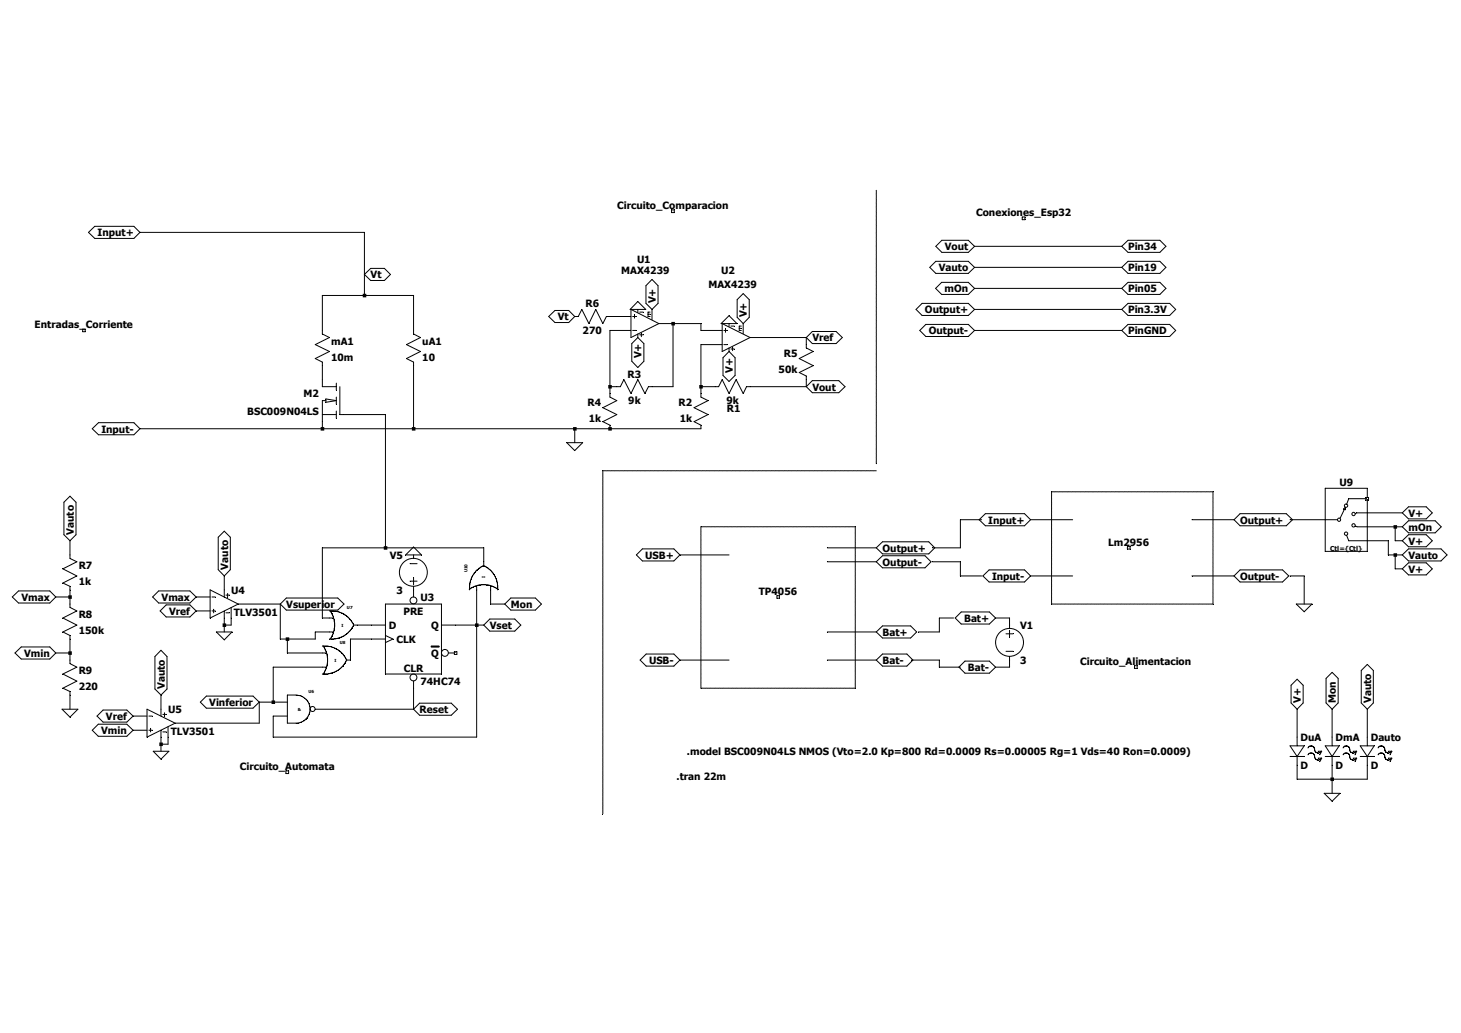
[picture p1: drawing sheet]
Version 4
SHEET 1 2144 1380
WIRE -384 -512 -896 -512
WIRE 1344 -480 1008 -480
WIRE 1344 -432 1008 -432
WIRE -384 -416 -384 -512
WIRE 1344 -384 1008 -384
WIRE -384 -368 -384 -416
WIRE -384 -368 -480 -368
WIRE -272 -368 -384 -368
WIRE 1344 -336 1008 -336
WIRE 224 -320 176 -320
WIRE 320 -304 288 -304
WIRE 384 -304 320 -304
WIRE -480 -288 -480 -368
WIRE -272 -288 -272 -368
WIRE 224 -288 176 -288
WIRE 384 -288 384 -304
WIRE 432 -288 384 -288
WIRE 1344 -288 1008 -288
WIRE 624 -272 496 -272
WIRE 432 -256 384 -256
WIRE 624 -256 624 -272
WIRE -480 -176 -480 -208
WIRE 176 -160 176 -288
WIRE 192 -160 176 -160
WIRE 320 -160 320 -304
WIRE 320 -160 272 -160
WIRE 384 -160 384 -256
WIRE 416 -160 384 -160
WIRE 624 -160 624 -176
WIRE 624 -160 496 -160
WIRE 176 -144 176 -160
WIRE 384 -144 384 -160
WIRE -336 -96 -432 -96
WIRE -480 -64 -480 -80
WIRE -480 -64 -896 -64
WIRE -272 -64 -272 -208
WIRE -272 -64 -480 -64
WIRE 96 -64 -272 -64
WIRE 176 -64 96 -64
WIRE 384 -64 176 -64
WIRE 96 -32 96 -64
WIRE 1984 128 1904 128
WIRE 1024 144 976 144
WIRE 1232 144 1136 144
WIRE 1600 144 1504 144
WIRE 1808 144 1728 144
WIRE 1968 160 1904 160
WIRE 1984 160 1968 160
WIRE 1952 192 1904 192
WIRE 1968 192 1968 160
WIRE 1984 192 1968 192
WIRE -336 208 -336 -96
WIRE -336 208 -480 208
WIRE -112 208 -336 208
WIRE 784 208 672 208
WIRE 976 208 976 144
WIRE 976 208 912 208
WIRE -1056 224 -1056 192
WIRE 448 224 336 224
WIRE 1952 224 1952 192
WIRE 1968 224 1952 224
WIRE 1984 224 1968 224
WIRE -112 240 -112 208
WIRE 784 240 672 240
WIRE 976 240 912 240
WIRE 1968 256 1968 224
WIRE 1984 256 1968 256
WIRE 976 272 976 240
WIRE 1024 272 976 272
WIRE 1232 272 1136 272
WIRE 1600 272 1504 272
WIRE 1760 272 1728 272
WIRE -704 304 -704 272
WIRE -1056 320 -1056 304
WIRE -1056 320 -1088 320
WIRE -736 320 -768 320
WIRE -1056 336 -1056 320
WIRE -576 336 -672 336
WIRE -96 336 -96 304
WIRE -64 336 -96 336
WIRE 1760 336 1760 272
WIRE -736 352 -768 352
WIRE -480 368 -480 208
WIRE -464 368 -480 368
WIRE 960 368 928 368
WIRE 1088 368 1056 368
WIRE -704 384 -704 368
WIRE -688 384 -688 368
WIRE -688 384 -704 384
WIRE -368 384 -400 384
WIRE -128 384 -128 304
WIRE -128 384 -176 384
WIRE -112 384 -128 384
WIRE 1088 384 1088 368
WIRE -704 400 -704 384
WIRE -464 400 -496 400
WIRE 784 400 672 400
WIRE 928 400 928 368
WIRE 928 400 880 400
WIRE -576 416 -576 336
WIRE -560 416 -576 416
WIRE -496 416 -496 400
WIRE -496 416 -560 416
WIRE -368 416 -416 416
WIRE -1056 448 -1056 416
WIRE -1056 448 -1088 448
WIRE -560 448 -560 416
WIRE -480 448 -560 448
WIRE -1056 464 -1056 448
WIRE -416 464 -416 416
WIRE 448 464 336 464
WIRE 784 464 672 464
WIRE 928 464 864 464
WIRE -480 480 -592 480
WIRE 928 480 928 464
WIRE 976 480 928 480
WIRE 1088 480 1088 464
WIRE 1088 480 1056 480
WIRE -592 560 -592 480
WIRE -592 560 -624 560
WIRE -560 560 -592 560
WIRE -1056 576 -1056 544
WIRE -848 576 -848 544
WIRE -272 576 -272 528
WIRE -272 576 -496 576
WIRE -880 592 -912 592
WIRE -560 592 -592 592
WIRE -624 608 -624 560
WIRE -624 608 -816 608
WIRE -880 624 -912 624
WIRE -592 640 -592 592
WIRE -128 640 -128 384
WIRE -128 640 -592 640
WIRE 1744 640 1744 576
WIRE 1824 640 1824 576
WIRE 1904 640 1904 576
WIRE -848 656 -848 640
WIRE -832 656 -832 640
WIRE -832 656 -848 656
WIRE -848 672 -848 656
WIRE 1744 736 1744 704
WIRE 1824 736 1824 704
WIRE 1824 736 1744 736
WIRE 1904 736 1904 704
WIRE 1904 736 1824 736
WIRE 1824 768 1824 736
FLAG 96 -32 0
FLAG 240 -272 V+
IOPIN 240 -272 BiDir
FLAG 448 -240 V+
IOPIN 448 -240 BiDir
FLAG 624 -160 Vout
IOPIN 624 -160 BiDir
FLAG 1984 128 V+
IOPIN 1984 128 BiDir
FLAG 272 -336 V+
IOPIN 272 -336 BiDir
FLAG 480 -304 V+
IOPIN 480 -304 BiDir
FLAG -384 -416 Vt
IOPIN -384 -416 BiDir
FLAG 96 -320 Vt
IOPIN 96 -320 BiDir
FLAG 624 -272 Vref
IOPIN 624 -272 BiDir
FLAG -112 384 Vset
IOPIN -112 384 BiDir
FLAG -576 336 Vsuperior
IOPIN -576 336 BiDir
FLAG -624 560 Vinferior
IOPIN -624 560 BiDir
FLAG -272 576 Reset
IOPIN -272 576 BiDir
FLAG -704 272 Vauto
IOPIN -704 272 BiDir
FLAG -272 224 0
FLAG -768 352 Vref
IOPIN -768 352 BiDir
FLAG -912 592 Vref
IOPIN -912 592 BiDir
FLAG 448 -304 0
FLAG 240 -336 0
FLAG -64 336 Mon
IOPIN -64 336 BiDir
FLAG 1984 160 mOn
IOPIN 1984 160 BiDir
FLAG -848 544 Vauto
IOPIN -848 544 BiDir
FLAG -1056 192 Vauto
IOPIN -1056 192 BiDir
FLAG -1056 576 0
FLAG -1088 320 Vmax
IOPIN -1088 320 BiDir
FLAG -1088 448 Vmin
IOPIN -1088 448 BiDir
FLAG -768 320 Vmax
IOPIN -768 320 BiDir
FLAG -912 624 Vmin
IOPIN -912 624 BiDir
FLAG 1984 224 Vauto
IOPIN 1984 224 BiDir
FLAG 1984 192 V+
IOPIN 1984 192 BiDir
FLAG 1984 256 V+
IOPIN 1984 256 BiDir
FLAG 1824 576 Mon
IOPIN 1824 576 BiDir
FLAG 1904 576 Vauto
IOPIN 1904 576 BiDir
FLAG 1744 576 V+
IOPIN 1744 576 BiDir
FLAG 1824 768 0
FLAG -896 -512 Input+
IOPIN -896 -512 BiDir
FLAG -896 -64 Input-
IOPIN -896 -64 BiDir
FLAG 560 320 TP4056
FLAG 336 224 USB+
IOPIN 336 224 BiDir
FLAG 336 464 USB-
IOPIN 336 464 BiDir
FLAG 784 400 Bat+
IOPIN 784 400 BiDir
FLAG 784 464 Bat-
IOPIN 784 464 BiDir
FLAG 784 208 Output+
IOPIN 784 208 BiDir
FLAG 784 240 Output-
IOPIN 784 240 BiDir
FLAG 1056 368 Bat+
IOPIN 1056 368 BiDir
FLAG 1056 480 Bat-
IOPIN 1056 480 BiDir
FLAG 1360 208 Lm2956
FLAG 1136 144 Input+
IOPIN 1136 144 BiDir
FLAG 1136 272 Input-
IOPIN 1136 272 BiDir
FLAG 1600 144 Output+
IOPIN 1600 144 BiDir
FLAG 1600 272 Output-
IOPIN 1600 272 BiDir
FLAG 1760 336 0
FLAG 1376 480 Circuito_Alimentacion
FLAG 320 -560 Circuito_Comparacion
FLAG -560 720 Circuito_Automata
FLAG -1024 -288 Entradas_Corriente
FLAG -704 400 0
FLAG -848 672 0
FLAG 1008 -480 Vout
IOPIN 1008 -480 BiDir
FLAG 1008 -432 Vauto
IOPIN 1008 -432 BiDir
FLAG 1008 -384 mOn
IOPIN 1008 -384 BiDir
FLAG 1344 -480 Pin34
IOPIN 1344 -480 BiDir
FLAG 1344 -432 Pin19
IOPIN 1344 -432 BiDir
FLAG 1344 -384 Pin05
IOPIN 1344 -384 BiDir
FLAG 1008 -336 Output+
IOPIN 1008 -336 BiDir
FLAG 1344 -336 Pin3.3V
IOPIN 1344 -336 BiDir
FLAG 1008 -288 Output-
IOPIN 1008 -288 BiDir
FLAG 1344 -288 PinGND
IOPIN 1344 -288 BiDir
FLAG 1120 -544 Conexiones_Esp32
SYMBOL OpAmps\\MAX4239 256 -320 M180
WINDOW 0 -18 132 Left 2
WINDOW 3 -54 105 Left 2
SYMATTR InstName U1
SYMBOL OpAmps\\MAX4239 464 -288 M180
WINDOW 0 -34 137 Left 2
WINDOW 3 -63 107 Left 2
SYMATTR InstName U2
SYMBOL res 512 -176 R90
WINDOW 0 78 53 VBottom 2
WINDOW 3 32 56 VTop 2
SYMATTR InstName R1
SYMATTR Value 9k
SYMBOL res 400 -48 R180
WINDOW 0 36 76 Left 2
WINDOW 3 36 40 Left 2
SYMATTR InstName R2
SYMATTR Value 1k
SYMBOL res 288 -176 R90
WINDOW 0 0 56 VBottom 2
WINDOW 3 32 56 VTop 2
SYMATTR InstName R3
SYMATTR Value 9k
SYMBOL res 192 -48 R180
WINDOW 0 36 76 Left 2
WINDOW 3 36 40 Left 2
SYMATTR InstName R4
SYMATTR Value 1k
SYMBOL res 640 -160 R180
WINDOW 0 36 76 Left 2
WINDOW 3 36 40 Left 2
SYMATTR InstName R5
SYMATTR Value 50k
SYMBOL voltage 1088 368 R0
WINDOW 123 0 0 Left 0
WINDOW 39 0 0 Left 0
SYMATTR InstName V1
SYMATTR Value 3
SYMBOL res 192 -336 R90
WINDOW 0 0 56 VBottom 2
WINDOW 3 32 56 VTop 2
SYMATTR InstName R6
SYMATTR Value 270
SYMBOL res -496 -304 R0
SYMATTR InstName mA1
SYMATTR Value 10m
SYMBOL res -288 -304 R0
SYMATTR InstName uA1
SYMATTR Value 10
SYMBOL ZZZ\\LOGIC\\74HC\\74hc74 -272 304 R0
SYMATTR InstName U3
SYMATTR SpiceLine VCC=3  SPEED=1.0  TRIPDT=1e-9
SYMBOL ZZZ\\OpAmp\\TLV3501 -704 272 R0
SYMATTR InstName U4
SYMBOL ZZZ\\OpAmp\\TLV3501 -848 544 R0
SYMATTR InstName U5
SYMBOL nmos -432 -176 M0
SYMATTR InstName M2
SYMATTR Value BSC009N04LS
SYMBOL ZZZ\\LOGIC\\DigitalLogic\\NAND_2 -528 576 R0
SYMATTR InstName U6
SYMBOL voltage -272 320 R180
WINDOW 0 24 96 Left 2
WINDOW 3 24 16 Left 2
WINDOW 123 0 0 Left 0
WINDOW 39 0 0 Left 0
SYMATTR InstName V5
SYMATTR Value 3
SYMBOL ZZZ\\LOGIC\\DigitalLogic\\OR_2 -432 384 R0
SYMATTR InstName U7
SYMBOL ZZZ\\LOGIC\\DigitalLogic\\OR_2 -448 464 R0
SYMATTR InstName U8
SYMBOL ZZZ\\switch\\SP4T 1856 144 R0
SYMATTR InstName U9
SYMBOL ZZZ\\LOGIC\\DigitalLogic\\OR_2 -112 272 R270
SYMATTR InstName U10
SYMBOL res -1072 208 R0
SYMATTR InstName R7
SYMATTR Value 1k
SYMBOL res -1072 320 R0
SYMATTR InstName R8
SYMATTR Value 150k
SYMBOL res -1072 448 R0
SYMATTR InstName R9
SYMATTR Value 220
SYMBOL LED 1728 640 R0
SYMATTR InstName DuA
SYMBOL LED 1808 640 R0
SYMATTR InstName DmA
SYMBOL LED 1888 640 R0
SYMATTR InstName Dauto
TEXT 328 728 Left 2 !.tran 22m
TEXT 352 672 Left 2 !.model BSC009N04LS NMOS (Vto=2.0 Kp=800 Rd=0.0009 Rs=0.00005 Rg=1 Vds=40 Ron=0.0009)
LINE Normal 160 32 160 816 2
LINE Normal 784 -608 784 16 2
LINE Normal 784 32 160 32 2
RECTANGLE Normal 736 528 384 160 2
RECTANGLE Normal 1552 336 1184 80 2
